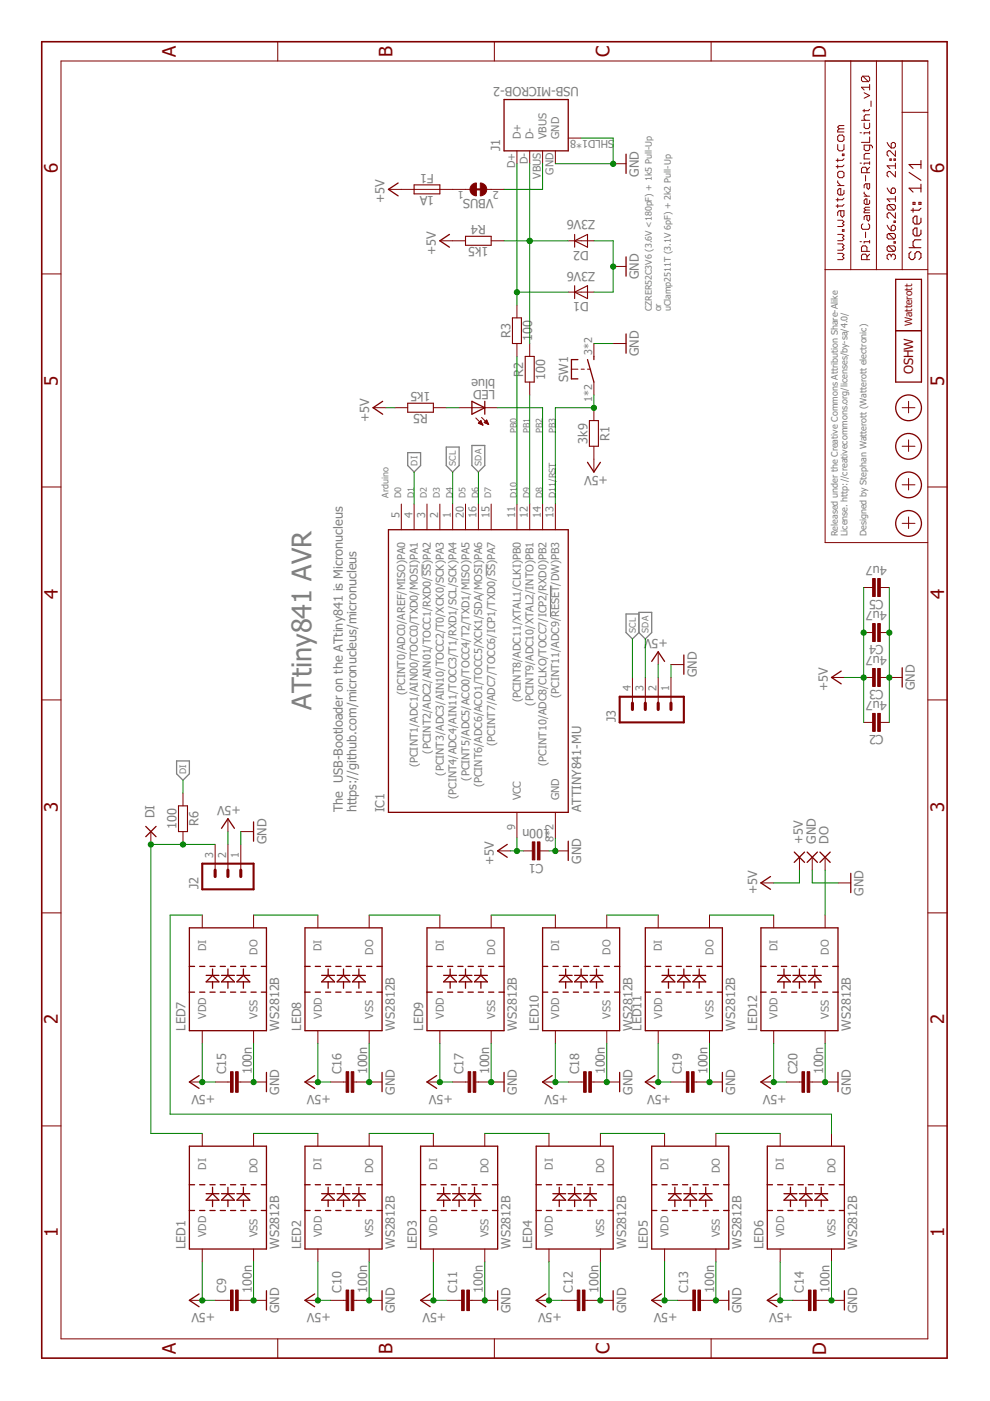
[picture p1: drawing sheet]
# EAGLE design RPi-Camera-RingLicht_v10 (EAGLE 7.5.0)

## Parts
+5V  SMD2  [SMD1,27-2,54]
C1  100n  CAPACITOR-0402  [C0402]
C2  4u7  CAPACITOR-0402  [C0402]
C3  4u7  CAPACITOR-0402  [C0402]
C4  4u7  CAPACITOR-0402  [C0402]
C5  4u7  CAPACITOR-0402  [C0402]
C9  100n  C-EUC0402K  [C0402K]
C10  100n  C-EUC0402K  [C0402K]
C11  100n  C-EUC0402K  [C0402K]
C12  100n  C-EUC0402K  [C0402K]
C13  100n  C-EUC0402K  [C0402K]
C14  100n  C-EUC0402K  [C0402K]
C15  100n  C-EUC0402K  [C0402K]
C16  100n  C-EUC0402K  [C0402K]
C17  100n  C-EUC0402K  [C0402K]
C18  100n  C-EUC0402K  [C0402K]
C19  100n  C-EUC0402K  [C0402K]
C20  100n  C-EUC0402K  [C0402K]
D1  Z3V6  DIODE-SOD882  [SOD882]
D2  Z3V6  DIODE-SOD882  [SOD882]
DI  SMD2  [SMD1,27-2,54]
DO  SMD2  [SMD1,27-2,54]
F1  1A  FUSE-0805  [C0805]
GND  SMD2  [SMD1,27-2,54]
IC1  ATTINY841-MU  [QFN20-PAD]
J1  USB-MICROB-2  [USB-MICROB-10118194]
J2  JST3-S3B-PH-SM4-TB  [JST_S3B-PH-SM4-TB]
J3  JST4-S4B-PH-SM4-TB  [JST_S4B-PH-SM4-TB]
LED  blue  LED-0603  [C0603]
LED1  WS2812B  [WS2812B]
LED2  WS2812B  [WS2812B]
LED3  WS2812B  [WS2812B]
LED4  WS2812B  [WS2812B]
LED5  WS2812B  [WS2812B]
LED6  WS2812B  [WS2812B]
LED7  WS2812B  [WS2812B]
LED8  WS2812B  [WS2812B]
LED9  WS2812B  [WS2812B]
LED10  WS2812B  [WS2812B]
LED11  WS2812B  [WS2812B]
LED12  WS2812B  [WS2812B]
LOGO1  LOGO-S_PLACE_M  [SPARK_TPLACE_M]
LOGO2  OSHW_LOGOX0070  [OSHW_6X70]
R1  3k9  RESISTOR-0402  [C0402]
R2  100  RESISTOR-0402  [C0402]
R3  100  RESISTOR-0402  [C0402]
R4  1k5  RESISTOR-0402  [C0402]
R5  1k5  RESISTOR-0402  [C0402]
R6  100  RESISTOR-0402  [C0402]
SW1  SW-TACTILE-PTS840P  [PTS840P]
VBUS  JUMPER2-0603-NC  [JUMPER2-0603_NC]
X1  PASSER-07  [PASSER_07MM]
X2  PASSER-07  [PASSER_07MM]
X3  PASSER-07  [PASSER_07MM]
X4  PASSER-07  [PASSER_07MM]

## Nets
+5V: +5V.1(P) C1.2 C2.2 C3.2 C4.2 C5.2 C9.1 C10.1 C11.1 C12.1 C13.1 C14.1 C15.1 C16.1 C17.1 C18.1 C19.1 C20.1 F1.1 IC1.9(VCC) J2.2 J3.2 LED1.1(VDD) LED2.1(VDD) LED3.1(VDD) LED4.1(VDD) LED5.1(VDD) LED6.1(VDD) LED7.1(VDD) LED8.1(VDD) LED9.1(VDD) LED10.1(VDD) LED11.1(VDD) LED12.1(VDD) R1.2 R4.1 R5.2
D_N: D2.C J1.D- R2.2 R4.2
D_P: D1.C J1.D+ R3.2
DI: IC1.4((PCINT1/ADC1/AIN00/TOCC0/TXD0/MOSI)PA1) R6.1
GND: C1.1 C2.1 C3.1 C4.1 C5.1 C9.2 C10.2 C11.2 C12.2 C13.2 C14.2 C15.2 C16.2 C17.2 C18.2 C19.2 C20.2 D1.A D2.A GND.1(P) IC1.8(GND) IC1.TP(GND) J1.GND J1.SHLD1(SHIELD) J1.SHLD2(SHIELD) J1.SHLD3(SHIELD) J1.SHLD4(SHIELD) J1.SHLD5(SHIELD) J1.SHLD6(SHIELD) J1.SHLD7(SHIELD) J1.SHLD8(SHIELD) J2.1 J3.1 LED1.3(VSS) LED2.3(VSS) LED3.3(VSS) LED4.3(VSS) LED5.3(VSS) LED6.3(VSS) LED7.3(VSS) LED8.3(VSS) LED9.3(VSS) LED10.3(VSS) LED11.3(VSS) LED12.3(VSS) SW1.3(S1) SW1.4(S1)
LED+: LED.A R5.1
N$1: F1.2 VBUS.1
N$46: LED1.2(DO) LED2.4(DI)
N$47: LED2.2(DO) LED3.4(DI)
N$48: LED3.2(DO) LED4.4(DI)
N$49: LED4.2(DO) LED5.4(DI)
N$50: LED5.2(DO) LED6.4(DI)
N$51: LED6.2(DO) LED7.4(DI)
N$52: LED7.2(DO) LED8.4(DI)
N$53: LED9.2(DO) LED10.4(DI)
N$54: LED10.2(DO) LED11.4(DI)
N$55: LED11.2(DO) LED12.4(DI)
N$57: LED8.2(DO) LED9.4(DI)
N$187: DI.1(P) J2.3 LED1.4(DI) R6.2
N$188: DO.1(P) LED12.2(DO)
PB0: IC1.11((PCINT8/ADC11/XTAL1/CLKI)PB0) R3.1
PB1: IC1.12((PCINT9/ADC10/XTAL2/INTO)PB1) R2.1
PB2: IC1.14((PCINT10/ADC8/CLKO/TOCC7/ICP2/RXD0)PB2) LED.C
PB3: IC1.13((PCINT11/ADC9/!RESET!/DW)PB3) R1.1 SW1.1 SW1.2(P1)
SCL: IC1.1((PCINT4/ADC4/AIN11/TOCC3/T1/RXD1/SCL/SCK)PA4) J3.4
SDA: IC1.16((PCINT6/ADC6/ACO1/TOCC5/XCK1/SDA/MOSI)PA6) J3.3
VBUS1: J1.VBUS VBUS.2
Unconnected: IC1.2((PCINT3/ADC3/AIN10/TOCC2/T0/XCK0/SCK)PA3) IC1.3((PCINT2/ADC2/AIN01/TOCC1/RXD0/!SS!)PA2) IC1.5((PCINT0/ADC0/AREF/MISO)PA0) IC1.15((PCINT7/ADC7/TOCC6/ICP1/TXD0/!SS!)PA7) IC1.20((PCINT5/ADC5/ACO0/TOCC4/T2/TXD1/MISO)PA5)

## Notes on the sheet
- ATtiny841 AVR
- The  USB-Bootloader on the ATtiny841 is Micronucleus 
  https://github.com/micronucleus/micronucleus
- Arduino
- D0
- D1
- D2
- D3
- D4
- D5
- D6
- D7
- D10
- D9
- D8
- D11/RST
- CZRER52C3V6 (3.6V <180pF) + 1k5 Pull-Up 
  or
  uClamp2511T (3.1V 6pF) + 2k2 Pull-Up
- Released under the Creative Commons Attribution Share-Alike 
  License. http://creativecommons.org/licenses/by-sa/4.0/
  
  Designed by Stephan Watterott (Watterott electronic)
